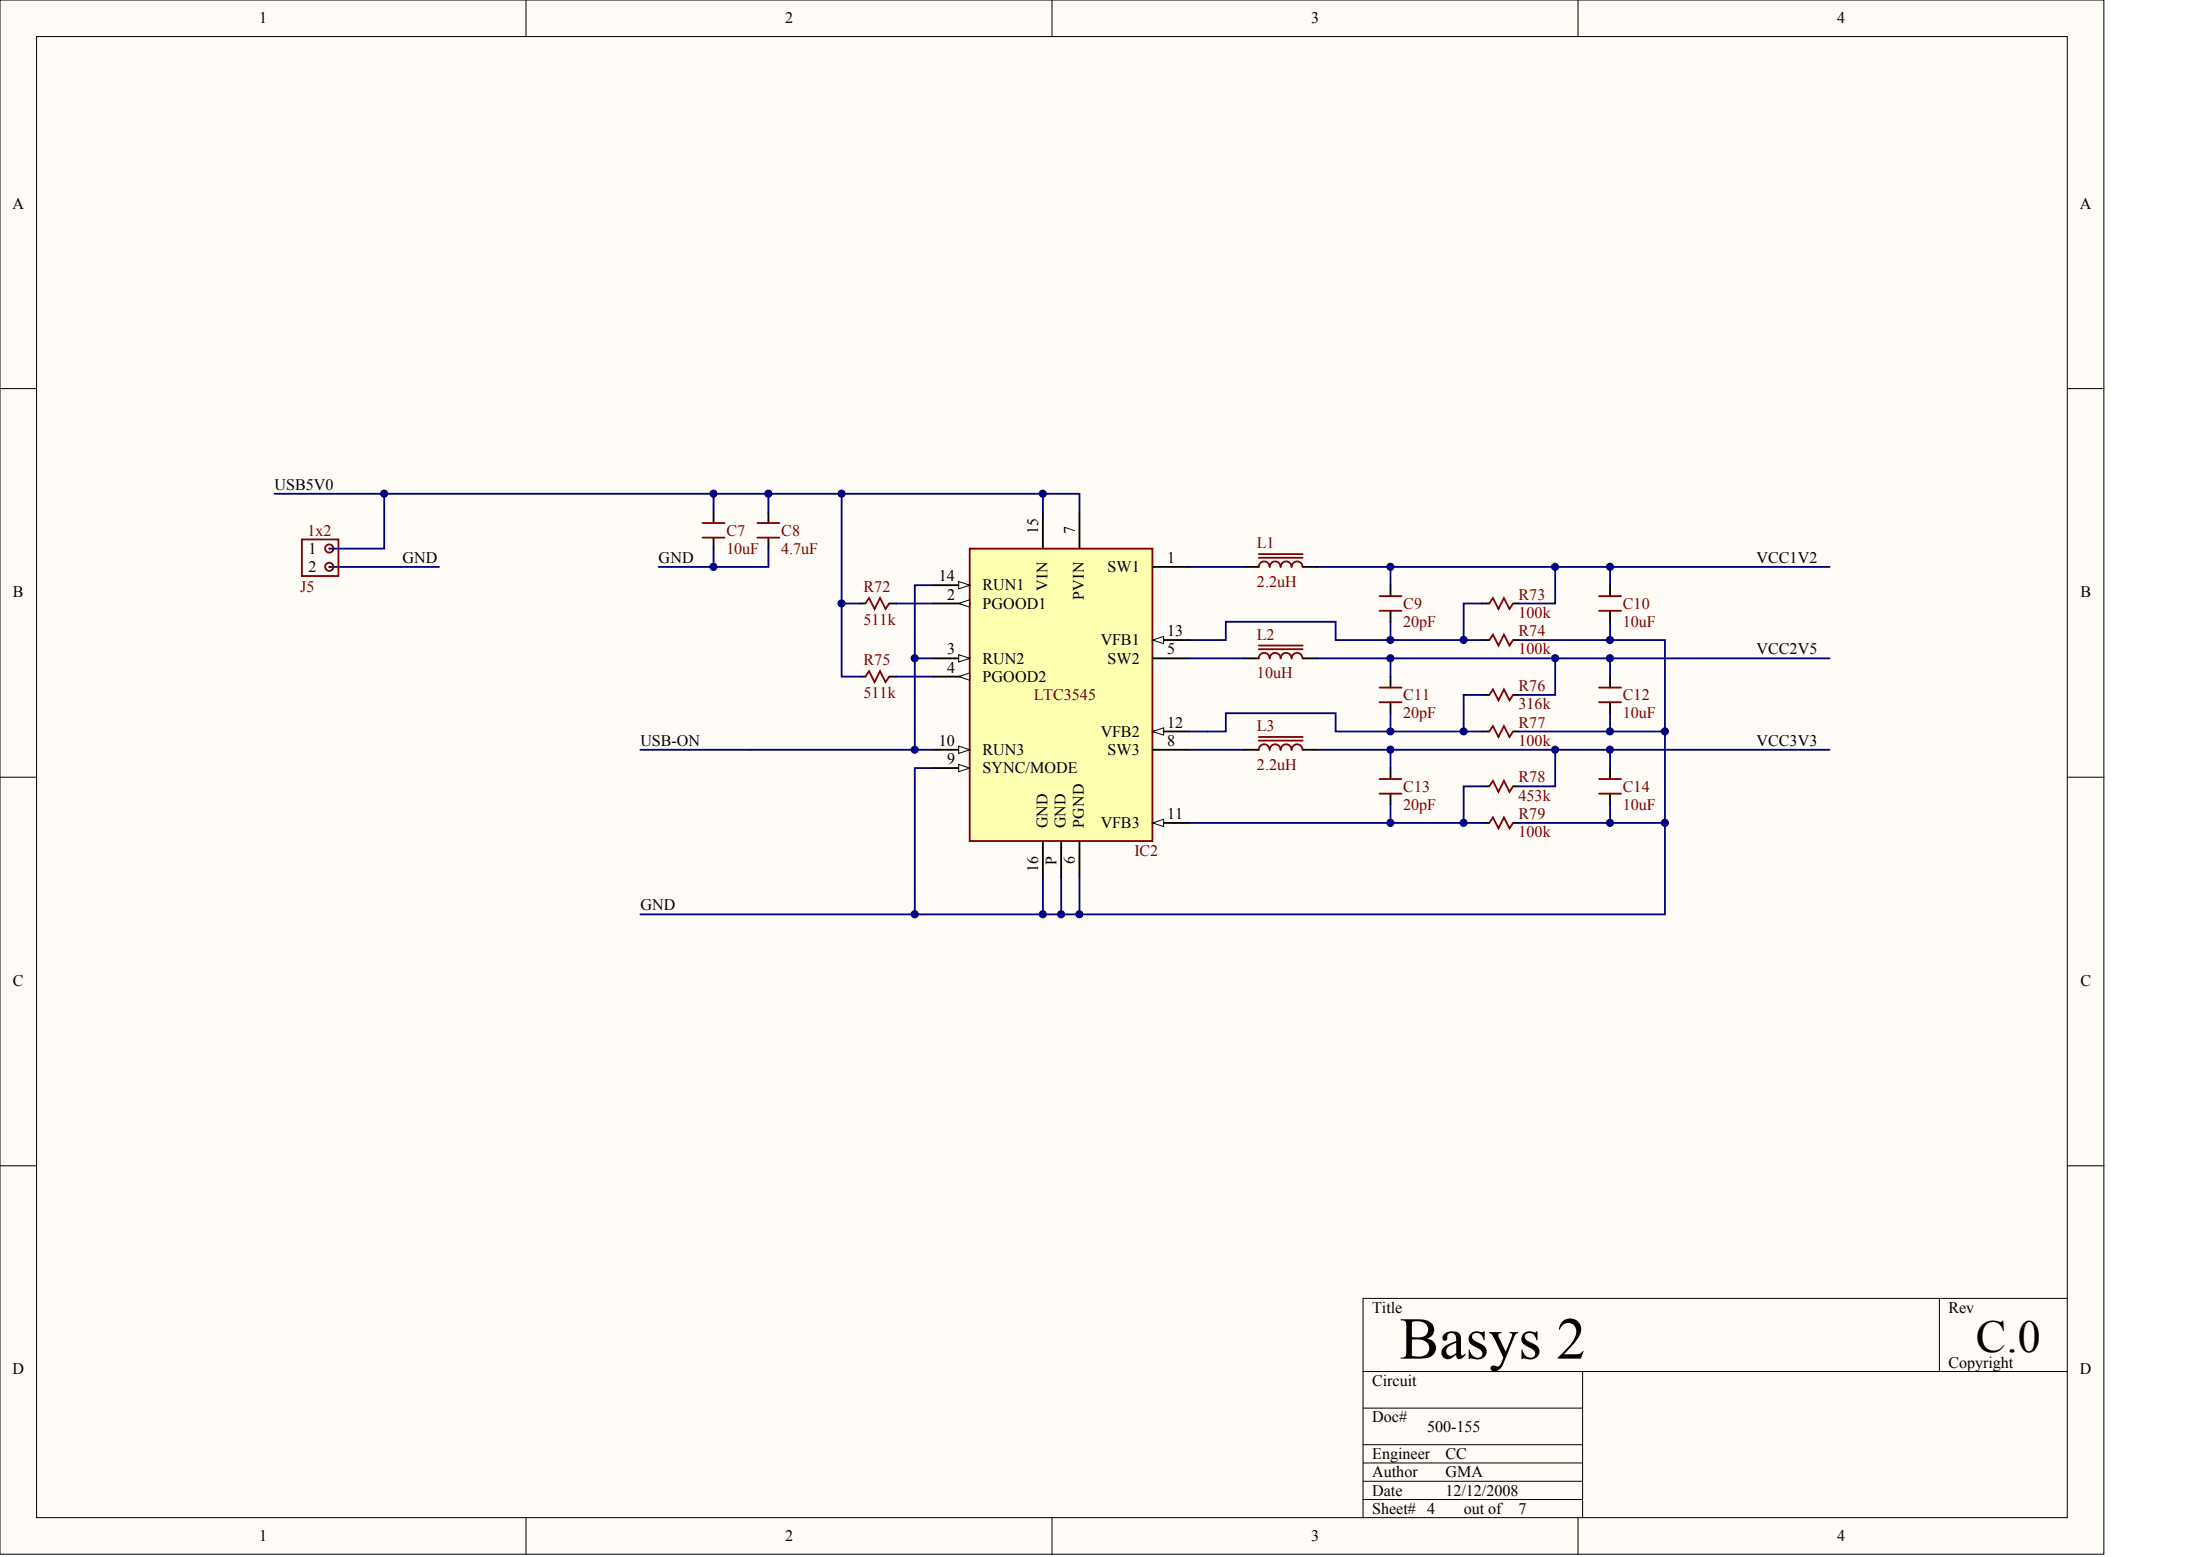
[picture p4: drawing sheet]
<svg xmlns="http://www.w3.org/2000/svg" width="840mm" height="594mm" viewBox="0 0 840 594" stroke-linecap="round" stroke-linejoin="round" font-family="sans-serif">
<g fill="#fffcf8" stroke="#000" stroke-width=".38">
<path d="M0 0h802.9v593h-802.9z"/>
<path d="M14 14h775v565.1h-775z"/>
</g>
<g fill="none" stroke="#000" stroke-width=".38">
<path d="M200.7 0v14M401.5 0v14M602.2 0v14M0 148.3h14M789 148.3h14M0 296.5h14M789 296.5h14M0 444.8h14M789 444.8h14M740.1 495.4v27.9M789 495.4h-268.8v83.7M520.2 523.3h268.8"/>
<path d="M520.2 537.3h83.8M604 523.3v55.8M520.2 558.2h83.8M520.2 551.2h83.8M200.7 579.1v14M401.5 579.1v14M520.2 565.2h83.8M520.2 572.2h83.8M602.2 579.1v14"/>
</g>
<g fill="none" stroke="#000" stroke-width=".7">
<path d="M272.3 195.4v4.2M293.3 195.4v4.2M272.3 205.1v4.2M293.3 205.1v4.2M530.7 223.3v4.2M530.7 233.1v4.1M565.6 230.3h2.8M577.5 230.3h2.1M614.5 223.3v4.2M614.5 233.1v4.1M328.2 258.2h2.1M339.4 258.2h2.7"/>
<path d="M565.6 244.2h2.8M577.5 244.2h2.1"/>
</g>
<path d="M268.1 199.6h8.4M289.1 199.6h8.4M268.1 205.1h8.4M289.1 205.1h8.4M526.5 227.5h8.4M526.5 233.1h8.4M568.4 230.3l1.4-2.1 2.1 4.2 2.1-4.2 2.1 4.2 1.4-2.1M610.3 227.5h8.4M610.3 233.1h8.4M330.3 258.2l1.4-2.1 2.1 4.2 2.1-4.2 2.1 4.2 1.4-2.1M568.4 244.2l1.4-2.1 2.1 4.2 2.1-4.2 2.1 4.2 1.4-2.1" fill="none" stroke="#800000" stroke-width=".7"/>
<path d="M272.3 188.4v7M293.3 188.4v7M272.3 209.3v7h21v-7M502.7 216.3h195.6M530.7 216.3v7M593.5 216.3v14h-13.9M614.5 216.3v7M530.7 237.2v7M565.6 230.3h-7v13.9h-48.9v-7h-41.9v7h-13.9M614.5 237.2v7h-34.9M558.6 244.2h7" fill="none" stroke="#000080" stroke-width=".7"/>
<path d="M370.1 209.3h69.7v111.6h-69.7z" fill="#ffffb0" stroke="#800000" stroke-width=".7"/>
<path d="M356.1 286.1h14" fill="none" stroke="#000" stroke-width=".7"/>
<path d="M365.9 284.7l4.2 1.4-4.2 1.4z" fill="#fffcf8" stroke="#000" stroke-width=".38"/>
<path d="M439.9 216.3h14M439.9 279.1h14" fill="none" stroke="#000" stroke-width=".7"/>
<path d="M439.9 279.1l4.2-1.4v2.8z" fill="#fffcf8" stroke="#000" stroke-width=".38"/>
<path d="M356.1 223.3h14M398 321v13.9" fill="none" stroke="#000" stroke-width=".7"/>
<path d="M365.9 221.9l4.2 1.4-4.2 1.4z" fill="#fffcf8" stroke="#000" stroke-width=".38"/>
<path d="M356.1 230.3h14" fill="none" stroke="#000" stroke-width=".7"/>
<path d="M365.9 230.3l4.2-1.4v2.8z" fill="#fffcf8" stroke="#000" stroke-width=".38"/>
<path d="M398 195.4v13.9M356.1 251.2h14M439.9 251.2h14M439.9 286.1h14M412 321v13.9" fill="none" stroke="#000" stroke-width=".7"/>
<path d="M365.9 249.8l4.2 1.4-4.2 1.4z" fill="#fffcf8" stroke="#000" stroke-width=".38"/>
<path d="M356.1 293.1h14" fill="none" stroke="#000" stroke-width=".7"/>
<path d="M365.9 291.7l4.2 1.4-4.2 1.4z" fill="#fffcf8" stroke="#000" stroke-width=".38"/>
<path d="M439.9 244.2h14" fill="none" stroke="#000" stroke-width=".7"/>
<path d="M439.9 244.2l4.2-1.4v2.8z" fill="#fffcf8" stroke="#000" stroke-width=".38"/>
<path d="M439.9 314h14" fill="none" stroke="#000" stroke-width=".7"/>
<path d="M439.9 314l4.2-1.4v2.8z" fill="#fffcf8" stroke="#000" stroke-width=".38"/>
<path d="M412 195.4v13.9M356.1 258.2h14" fill="none" stroke="#000" stroke-width=".7"/>
<path d="M365.9 258.2l4.2-1.4v2.8z" fill="#fffcf8" stroke="#000" stroke-width=".38"/>
<g fill="none" stroke="#000" stroke-width=".7">
<path d="M474.8 216.3h5.6M497.2 216.3h5.5M328.2 230.3h2.1M339.4 230.3h2.7M474.8 251.2h5.6M497.2 251.2h5.5M530.7 258.2v4.2M614.5 258.2v4.2M530.7 267.9v4.2M565.6 265.1h2.8M565.6 279.1h2.8M577.5 265.1h2.1"/>
<path d="M577.5 279.1h2.1M614.5 267.9v4.2M474.8 286.1h5.6M497.2 286.1h5.5M530.7 293.1v4.1M614.5 293.1v4.1M530.7 302.8v4.2M565.6 300h2.8M565.6 314h2.8M577.5 300h2.1M577.5 314h2.1M614.5 302.8v4.2"/>
<path d="M405 321v13.9"/>
</g>
<g fill="none" stroke="#800000" stroke-width=".7">
<path d="M115.2 205.8h14v14h-14zM127 210a1.57 1.57 0 0 0-1.2-2.3 1.57 1.57 0 0 0-1.6 2.1 1.57 1.57 0 0 0 2.5 .6l.3-.3M127 217a1.57 1.57 0 0 0-1.2-2.3 1.57 1.57 0 0 0-1.6 2.1 1.57 1.57 0 0 0 2.5 .6l.3-.4M480.4 211.4h16.8M480.4 212.8h16.8M484.5 216.3a2.06 2.06 0 0 0-2-2.1 2.06 2.06 0 0 0-2.1 2.1M488.7 216.3a2.06 2.06 0 0 0-2.1-2.1 2.06 2.06 0 0 0-2 2.1M492.9 216.3a2.06 2.06 0 0 0-2.1-2.1 2.06 2.06 0 0 0-2 2.1M497.1 216.3a2.06 2.06 0 0 0-2.1-2.1 2.06 2.06 0 0 0-2 2.1M330.3 230.3l1.4-2.1 2.1 4.2 2.1-4.2 2.1 4.2 1.4-2.1M480.4 246.3h16.8M480.4 247.7h16.8"/>
<path d="M484.5 251.2a2.06 2.06 0 0 0-2-2.1 2.06 2.06 0 0 0-2.1 2.1M488.7 251.2a2.06 2.06 0 0 0-2.1-2.1 2.06 2.06 0 0 0-2 2.1M492.9 251.2a2.06 2.06 0 0 0-2.1-2.1 2.06 2.06 0 0 0-2 2.1M497.1 251.2a2.06 2.06 0 0 0-2.1-2.1 2.06 2.06 0 0 0-2 2.1M526.5 262.4h8.4M526.5 267.9h8.4M568.4 265.1l1.4-2 2.1 4.1 2.1-4.1 2.1 4.1 1.4-2.1M568.4 279.1l1.4-2.1 2.1 4.2 2.1-4.2 2.1 4.2 1.4-2.1M610.3 262.4h8.4M610.3 267.9h8.4M480.4 281.2h16.8M480.4 282.6h16.8"/>
<path d="M484.5 286.1a2.06 2.06 0 0 0-2-2.1 2.06 2.06 0 0 0-2.1 2.1M488.7 286.1a2.06 2.06 0 0 0-2.1-2.1 2.06 2.06 0 0 0-2 2.1M492.9 286.1a2.06 2.06 0 0 0-2.1-2.1 2.06 2.06 0 0 0-2 2.1M497.1 286.1a2.06 2.06 0 0 0-2.1-2.1 2.06 2.06 0 0 0-2 2.1M526.5 297.2h8.4M610.3 297.2h8.4M526.5 302.8h8.4M568.4 300l1.4-2.1 2.1 4.2 2.1-4.2 2.1 4.2 1.4-2.1M568.4 314l1.4-2.1 2.1 4.2 2.1-4.2 2.1 4.2 1.4-2.1M610.3 302.8h8.4"/>
</g>
<g fill="none" stroke="#000080" stroke-width=".7">
<path d="M104.7 188.4h293.3v7M146.6 188.4v20.9h-20.9M321.2 188.4v41.9M398 188.4h14v7M125.7 216.3h41.9M251.4 216.3h20.9M453.9 216.3h20.9M328.2 230.3h-7v27.9h7M342.1 230.3h14M356.1 223.3h-7v27.9h7M342.1 258.2h14M349.1 251.2v34.9h7"/>
<path d="M453.9 251.2h20.9M502.7 251.2h195.6M530.7 251.2v7M593.5 251.2v13.9h-13.9M614.5 244.2h20.9v69.8h-20.9M614.5 251.2v7M530.7 272.1v7M558.6 279.1h7M565.6 265.1h-7v14h-48.9v-7h-41.9v7h-13.9M614.5 272.1v7h-34.9M614.5 279.1h20.9M244.4 286.1h104.7"/>
<path d="M356.1 293.1h-7v55.8M453.9 286.1h20.9M502.7 286.1h195.6M530.7 286.1v7M593.5 286.1v13.9h-13.9M614.5 286.1v7M530.7 307v7M558.6 314h7M565.6 300h-7v14h-104.7M614.5 307v7h-34.9M635.4 314v34.9h-391M398 334.9v14"/>
<path d="M405 334.9v14M412 334.9v14"/>
</g>
<g fill="#000">
<circle cx="125.7" cy="216.3" r=".35"/>
<circle cx="125.7" cy="209.3" r=".35"/>
</g>
<g fill="#000080" stroke="#000080" stroke-width=".38">
<circle cx="146.6" cy="188.4" r="1.36"/>
<circle cx="272.3" cy="216.3" r="1.36"/>
<circle cx="272.3" cy="188.4" r="1.36"/>
<circle cx="293.2" cy="188.4" r="1.36"/>
<circle cx="321.2" cy="230.2" r="1.36"/>
<circle cx="321.2" cy="188.4" r="1.36"/>
<circle cx="349.1" cy="348.8" r="1.36"/>
<circle cx="349.1" cy="286" r="1.36"/>
<circle cx="349.1" cy="251.2" r="1.36"/>
<circle cx="398" cy="348.8" r="1.36"/>
<circle cx="398" cy="188.4" r="1.36"/>
<circle cx="405" cy="348.8" r="1.36"/>
<circle cx="411.9" cy="348.8" r="1.36"/>
<circle cx="530.6" cy="314" r="1.36"/>
<circle cx="530.6" cy="286" r="1.36"/>
<circle cx="530.6" cy="279.1" r="1.36"/>
<circle cx="530.6" cy="251.2" r="1.36"/>
<circle cx="530.6" cy="244.2" r="1.36"/>
<circle cx="530.6" cy="216.3" r="1.36"/>
<circle cx="558.6" cy="314" r="1.36"/>
<circle cx="558.6" cy="279.1" r="1.36"/>
<circle cx="558.6" cy="244.2" r="1.36"/>
<circle cx="593.5" cy="286" r="1.36"/>
<circle cx="593.5" cy="251.2" r="1.36"/>
<circle cx="593.5" cy="216.3" r="1.36"/>
<circle cx="614.4" cy="314" r="1.36"/>
<circle cx="614.4" cy="286" r="1.36"/>
<circle cx="614.4" cy="279.1" r="1.36"/>
<circle cx="614.4" cy="251.2" r="1.36"/>
<circle cx="614.4" cy="244.2" r="1.36"/>
<circle cx="614.4" cy="216.3" r="1.36"/>
<circle cx="635.4" cy="314" r="1.36"/>
<circle cx="635.4" cy="279.1" r="1.36"/>
</g>
<text font-size="22.7" x="534.2" y="518.4">Basys 2</text>
<text font-size="17.4" x="754.1" y="515.8">C.0</text>
<g font-size="6.1">
<text x="98.9" y="9">1</text>
<text x="299.6" y="9">2</text>
<text x="500.4" y="9">3</text>
<text x="701.1" y="9">4</text>
<text x="4.7" y="79.6">A</text>
<text x="793.8" y="79.6">A</text>
<text x="104.7" y="186.9">USB5V0</text>
<text x="396.2" y="203.7" transform="rotate(-90 396.2 203.7)">15</text>
<text x="410.2" y="203.7" transform="rotate(-90 410.2 203.7)">7</text>
<text x="117.7" y="211.3">1</text>
<text x="153.6" y="214.8">GND</text>
<text x="251.4" y="214.8">GND</text>
<text x="445.5" y="214.8">1</text>
<text x="670.3" y="214.8">VCC1V2</text>
<text x="117.7" y="218.3">2</text>
<text x="358.3" y="221.8">14</text>
<text x="422.7" y="218.3">SW1</text>
<text x="5" y="227.8">B</text>
<text x="375" y="225.3">RUN1</text>
<text x="399.7" y="225.4" transform="rotate(-90 399.7 225.4)">VIN</text>
<text x="794" y="227.8">B</text>
<text x="361.4" y="228.8">2</text>
<text x="375" y="232.2">PGOOD1</text>
<text x="413.7" y="228.9" transform="rotate(-90 413.7 228.9)">PVIN</text>
<text x="445.5" y="242.7">13</text>
<text x="361.4" y="249.7">3</text>
<text x="420.1" y="246.2">VFB1</text>
<text x="445.5" y="249.7">5</text>
<text x="670.3" y="249.7">VCC2V5</text>
<text x="361.4" y="256.7">4</text>
<text x="375" y="253.2">RUN2</text>
<text x="422.7" y="253.2">SW2</text>
<text x="375" y="260.2">PGOOD2</text>
<text x="420.1" y="281.1">VFB2</text>
<text x="445.5" y="277.6">12</text>
<text x="244.4" y="284.6">USB-ON</text>
<text x="358.3" y="284.6">10</text>
<text x="445.5" y="284.6">8</text>
<text x="670.3" y="284.6">VCC3V3</text>
<text x="361.4" y="291.6">9</text>
<text x="375" y="288.1">RUN3</text>
<text x="422.7" y="288.1">SW3</text>
<text x="375" y="295">SYNC/MODE</text>
<text x="399.7" y="316.1" transform="rotate(-90 399.7 316.1)">GND</text>
<text x="406.7" y="316.1" transform="rotate(-90 406.7 316.1)">GND</text>
<text x="413.7" y="316.1" transform="rotate(-90 413.7 316.1)">PGND</text>
<text x="420.1" y="316">VFB3</text>
<text x="445.5" y="312.5">11</text>
<text x="410.2" y="329.7" transform="rotate(-90 410.2 329.7)">6</text>
<text x="396.2" y="332.8" transform="rotate(-90 396.2 332.8)">16</text>
<text x="403.2" y="330" transform="rotate(-90 403.2 330)">P</text>
<text x="244.4" y="347.4">GND</text>
<text x="5" y="376.1">C</text>
<text x="794" y="376.1">C</text>
<text x="523.7" y="500.9">Title</text>
<text x="743.6" y="500.9">Rev</text>
<text x="743.6" y="521.8">Copyright</text>
<text x="4.7" y="524.4">D</text>
<text x="793.8" y="524.4">D</text>
<text x="523.7" y="528.8">Circuit</text>
<text x="523.7" y="542.7">Doc#</text>
<text x="544.6" y="546.2">500-155</text>
<text x="523.7" y="556.7">Engineer</text>
<text x="551.6" y="556.7">CC</text>
<text x="523.7" y="563.7">Author</text>
<text x="551.6" y="563.7">GMA</text>
<text x="523.7" y="570.6">Date</text>
<text x="551.6" y="570.6">12/12/2008</text>
<text x="523.7" y="577.6">Sheet# 4</text>
<text x="558.6" y="577.6">out of</text>
<text x="579.6" y="577.6">7</text>
<text x="98.9" y="588.1">1</text>
<text x="299.6" y="588.1">2</text>
<text x="500.4" y="588.1">3</text>
<text x="701.1" y="588.1">4</text>
</g>
<g font-size="6.1" fill="#800000">
<text x="117.3" y="204.3">1x2</text>
<text x="277.2" y="204.3">C7</text>
<text x="298.2" y="204.3">C8</text>
<text x="479.7" y="209.2">L1</text>
<text x="277.2" y="211.3">10uF</text>
<text x="298.2" y="211.3">4.7uF</text>
<text x="114.5" y="226">J5</text>
<text x="329.6" y="226">R72</text>
<text x="479.7" y="223.9">2.2uH</text>
<text x="535.6" y="232.2">C9</text>
<text x="579.6" y="228.8">R73</text>
<text x="619.4" y="232.2">C10</text>
<text x="329.6" y="238.5">511k</text>
<text x="535.6" y="239.2">20pF</text>
<text x="579.6" y="235.7">100k</text>
<text x="619.4" y="239.2">10uF</text>
<text x="479.7" y="244.1">L2</text>
<text x="579.6" y="242.7">R74</text>
<text x="579.6" y="249.7">100k</text>
<text x="329.6" y="253.9">R75</text>
<text x="479.7" y="258.8">10uH</text>
<text x="579.6" y="263.6">R76</text>
<text x="329.6" y="266.4">511k</text>
<text x="394.5" y="267.1">LTC3545</text>
<text x="535.6" y="267.1">C11</text>
<text x="619.4" y="267.1">C12</text>
<text x="535.6" y="274.1">20pF</text>
<text x="579.6" y="270.6">316k</text>
<text x="619.4" y="274.1">10uF</text>
<text x="479.7" y="279">L3</text>
<text x="579.6" y="277.6">R77</text>
<text x="579.6" y="284.6">100k</text>
<text x="479.7" y="293.6">2.2uH</text>
<text x="579.6" y="298.5">R78</text>
<text x="535.6" y="302">C13</text>
<text x="579.6" y="305.5">453k</text>
<text x="619.4" y="302">C14</text>
<text x="535.6" y="309">20pF</text>
<text x="619.4" y="309">10uF</text>
<text x="579.6" y="312.5">R79</text>
<text x="579.6" y="319.5">100k</text>
<text x="432.9" y="326.4">IC2</text>
</g>
</svg>
